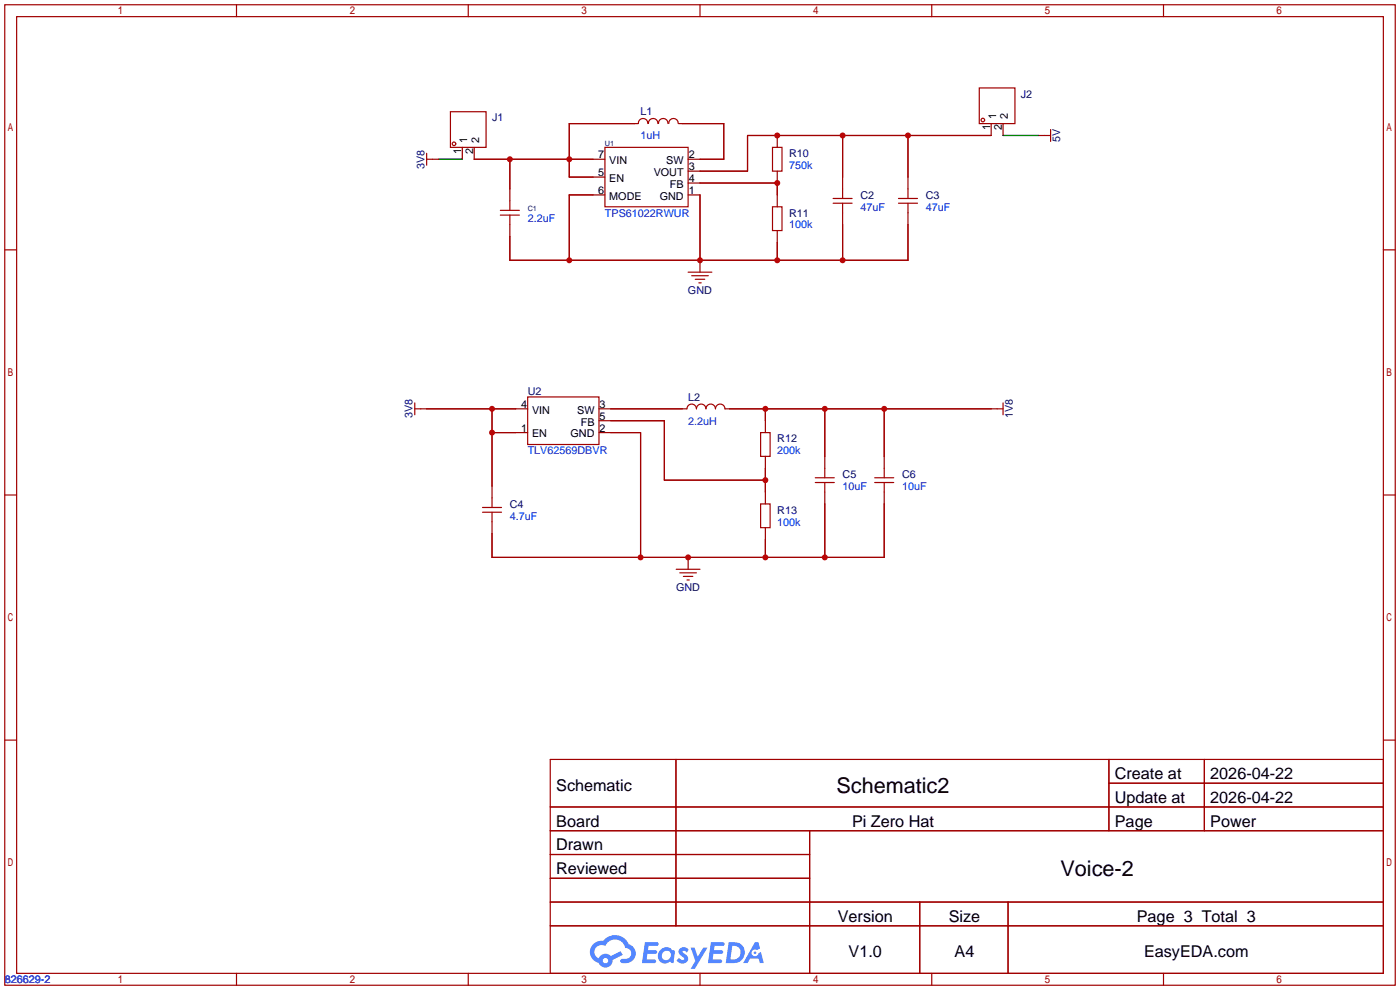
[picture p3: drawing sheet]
<svg xmlns="http://www.w3.org/2000/svg" width="299mm" height="212mm" viewBox="0 0 299 212" stroke-linecap="round" stroke-linejoin="round" font-family="sans-serif">
<g fill="none" stroke="#a10000" stroke-width=".25">
<path d="M1 1h297.2v209.6h-297.2zM3.6 3.6h292.1v204.4h-292.1zM50.5 1v2.6M100.1 1v2.6M149.6 1v2.6M199.1 1v2.6M248.7 1v2.6M1 53.4h2.6M295.7 53.4h2.5M1 105.8h2.6M295.7 105.8h2.5M1 158.2h2.6"/>
<path d="M295.7 158.2h2.5M117.6 162.3h178.1v45.7h-178.1zM117.6 172.5h178.1M117.6 177.5h178.1M144.5 162.3v35.6M173 177.5v30.5M237 162.3v15.2M237 167.4h58.7M257.4 162.3v15.2M117.6 182.6h55.4M117.6 192.8h178.1M117.6 187.7h55.4"/>
<path d="M117.6 197.9h178.1M196.6 192.8v15.2M215.4 192.8v15.2M50.5 208v2.6M100.1 208v2.6M149.6 208v2.6M199.1 208v2.6M248.7 208v2.6"/>
</g>
<g fill="#5487ff">
<path d="M145.3 202.7a1.3 1.3 0 0 1 1.9 .3l-.4 .6a.54 .54 0 0 0-.9-.2l.1 .2a1.34 1.34 0 0 1 .9 1.8 1.47 1.47 0 0 1-2.3-.1l.5-.6 .8 .5a.31 .31 0 0 0 .4-.3 .31 .31 0 0 0-.3-.4 1.12 1.12 0 0 1-.7-1.8z"/>
<path d="M147.6 202.5h.9l.6 2 1.2-2h.9l-2.7 4.6h-.9l1-1.7z"/>
<path d="M137.8 201.4h1.7a1.31 1.31 0 0 1 1.2 .2 .4 .4 0 0 1-.3 .5l-1.8 .1-.1 .9h1.6a.4 .4 0 0 1 .4 .4 .4 .4 0 0 1-.5 .4h-1.6l-.2 1.2h1.4a.46 .46 0 0 1 .5 0 .46 .46 0 0 1 .1 .5l-.4 .2h-2.6z"/>
<path d="M151.9 201.4h1.7a1.32 1.32 0 0 1 1.2 .2 .39 .39 0 0 1-.3 .5l-1.8 .1-.1 .9h1.6a.4 .4 0 0 1 .4 .4 .4 .4 0 0 1-.4 .4h-1.7l-.2 1.2h1.4a.46 .46 0 0 1 .5 0 .46 .46 0 0 1 .1 .5l-.4 .2h-2.6z"/>
<path d="M161.3 201.4h.8l.3 1.3-.6 .4a.75 .75 0 0 0-1.1 .3 .75 .75 0 0 0 .5 1 .75 .75 0 0 0 .9-.7l.5-.2 .6 2.3h-.8l-.3-.9h-1.8l-.5 .9h-1z"/>
<path d="M155.7 201.4l-.6 4.4h1.5a2.27 2.27 0 0 0 2.6-2.2 2.27 2.27 0 0 0-2.7-2.2zM156.5 202.1a1.5 1.5 0 0 1 1.8 1.6 1.5 1.5 0 0 1-1.9 1.4h-.3z"/>
<path d="M141.2 203a1.6 1.6 0 0 0-.3 2.3 1.6 1.6 0 0 0 2.3 .2l.7 .3 .3-2.4-.1-.3-.5-.1a1.58 1.58 0 0 0-2.4 0zM141.8 203.5a.98 .98 0 0 1 1.6 .4 .98 .98 0 0 1-1.1 1.3 .94 .94 0 0 1-.9-.7 .94 .94 0 0 1 .4-1z"/>
<path d="M126.8 201.8a2.37 2.37 0 0 0 1.1 4 1.54 1.54 0 0 0 1.8 1 1.54 1.54 0 0 0 1.2-1.6l2.2-1.1-.5-.8-2 1a1.57 1.57 0 0 0-2.7 .5 1.5 1.5 0 0 1-.7-2.1 1.5 1.5 0 0 1 2.2-.5 2.23 2.23 0 0 1 2.3-1.4 2.23 2.23 0 0 1 2 1.8 1.16 1.16 0 0 1 1.2 1.1 1.16 1.16 0 0 1-1.1 1.2h-.7a.47 .47 0 0 0-.5 .4 .47 .47 0 0 0 .4 .5 2.17 2.17 0 0 0 2.5-.9 2.17 2.17 0 0 0-.3-2.7l-.8-.4a3.2 3.2 0 0 0-5.5-.7l-1.1 .1zM128.8 205.3a.6 .6 0 0 1 1.2 0 .6 .6 0 0 1-1.2 0z"/>
<circle cx="161.4" cy="203.6" r=".28"/>
</g>
<g fill="none" stroke="#a10000" stroke-width=".25">
<path d="M209.3 18.8h7.6v7.6h-7.6zM91.2 34h1.3M91.2 32.8v2.5M96.3 23.9h7.6v7.6h-7.6zM101.3 34h25.4M109 34v6.4M129.3 31.5h17.8v12.7h-17.8zM135.6 26.4h-13.9v11.4h5M136.4 26.4a1.01 1.01 0 0 1 1-1.1 1.01 1.01 0 0 1 1.1 1.1M138.6 26.4a1.01 1.01 0 0 1 1-1.1 1.01 1.01 0 0 1 1 1.1M140.7 26.4a1.01 1.01 0 0 1 1-1.1 1.01 1.01 0 0 1 1.1 1.1M142.9 26.4a1.01 1.01 0 0 1 1-1.1 1.01 1.01 0 0 1 1 1.1"/>
<path d="M145.8 26.4h8.9v7.6h-5.1M149.6 39.1h16.5v2.6M165.1 31.5h2v5.1h-2zM180.1 29v8.8M194.1 29v8.8M211.8 29h-52v7.6h-10.2M223.3 29h1.2M224.5 27.7v2.5M106.9 46h4.1M106.9 45h4.1M109 42.9v2.1M109 46v2"/>
<path d="M126.7 41.7h-5v13.9M147.1 58.2h5M147.8 58.9h3.6M148.6 59.7h2M149.6 41.7v13.9M165.1 44.2h2v5.1h-2zM166.1 51.8v3.8M178.1 42.4h4M178.1 43.4h4M180.1 40.4v2M180.1 43.4v2.1M180.1 48v7.6"/>
<path d="M192 42.4h4.1M192 43.4h4.1M194.1 48v7.6h-85.1v-5.1M194.1 40.4v2M194.1 43.4v2.1M149.4 60.5h.5M88.6 87.4h1.3M88.6 86.1v2.5M91.2 87.4h19M105.2 87.4v16.5M105.2 92.5h5M112.8 84.8h15.2v10.2h-15.2z"/>
<path d="M130.6 87.4h15.2M130.6 92.5h6.3v26.6M130.6 89.9h11.4v12.7h21.6M146.8 87.4a1.02 1.02 0 0 1 1-1 1.02 1.02 0 0 1 1 1 1.02 1.02 0 0 1 1.1-1 1.02 1.02 0 0 1 1 1 1.02 1.02 0 0 1 1-1 1.02 1.02 0 0 1 1 1 1.02 1.02 0 0 1 1-1 1.02 1.02 0 0 1 1 1M156 87.4h55.8M162.6 92.5h2v5h-2zM163.6 87.4v2.5M176.3 87.4v10.1M189 87.4v10.1M213.1 87.4h1.3M214.4 86.1v2.5M103.1 109.5h4.1"/>
<path d="M103.1 108.5h4.1M105.2 106.4v2.1M105.2 109.5v2M162.6 107.7h2v5.1h-2zM163.6 100.1v5.1M163.6 115.3v3.8M174.2 103.1h4.1M174.2 102.1h4.1M176.3 100.1v2M176.3 103.1v2.1M176.3 107.7v11.4M186.9 103.1h4.1"/>
<path d="M186.9 102.1h4.1M189 107.7v11.4h-83.8v-5.1M189 100.1v2M189 103.1v2.1M144.5 121.7h5.1M145.3 122.4h3.5M146 123.2h2.1M146.8 124h.5"/>
<circle cx="97" cy="30.7" r=".38"/>
<circle cx="210.1" cy="25.7" r=".38"/>
</g>
<g fill="none" stroke="#870000" stroke-width=".25">
<path d="M92.5 34h1.2M98.8 31.5v2.5M101.3 31.5v2.5M126.7 34h2.6M126.7 37.8h2.6M135.6 26.4h.8M145 26.4h.8M147.1 34h2.5M147.1 39.1h2.5M147.1 36.6h2.5M166.1 29v2.5M166.1 36.6v2.5"/>
<path d="M180.1 37.8v2.6M194.1 37.8v2.6M211.8 26.4v2.6M214.4 26.4v2.6M222 29h1.3M109 40.4v2.5M109 48v2.5M126.7 41.7h2.6M147.1 41.7h2.5M149.6 55.6v2.6M166.1 41.7v2.5M166.1 49.3v2.5"/>
<path d="M180.1 45.5v2.5M194.1 45.5v2.5M89.9 87.4h1.3M110.2 92.5h2.6M110.2 87.4h2.6M128 92.5h2.6M128 87.4h2.6M128 89.9h2.6M145.8 87.4h1M154.9 87.4h1.1M163.6 89.9v2.6M163.6 97.5v2.6"/>
<path d="M176.3 97.5v2.6M189 97.5v2.6M211.8 87.4h1.3M105.2 103.9v2.5M105.2 111.5v2.5M147.1 119.1v2.6M163.6 105.2v2.5M163.6 112.8v2.5M176.3 105.2v2.5M189 105.2v2.5"/>
</g>
<path d="M93.7 34h5.1M214.4 29h7.6" fill="none" stroke="#008700" stroke-width=".25"/>
<g fill="#c00">
<circle cx="121.7" cy="34" r=".63"/>
<circle cx="109" cy="34" r=".63"/>
<circle cx="121.7" cy="55.6" r=".63"/>
<circle cx="149.6" cy="55.6" r=".63"/>
<circle cx="166.1" cy="55.6" r=".63"/>
<circle cx="180.1" cy="55.6" r=".63"/>
<circle cx="166.1" cy="39.1" r=".63"/>
<circle cx="136.9" cy="119.1" r=".63"/>
<circle cx="147.1" cy="119.1" r=".63"/>
<circle cx="163.6" cy="119.1" r=".63"/>
<circle cx="176.3" cy="119.1" r=".63"/>
<circle cx="180.1" cy="29" r=".63"/>
<circle cx="194.1" cy="29" r=".63"/>
<circle cx="166.1" cy="29" r=".63"/>
<circle cx="105.2" cy="92.5" r=".63"/>
<circle cx="105.2" cy="87.4" r=".63"/>
<circle cx="163.6" cy="87.4" r=".63"/>
<circle cx="176.3" cy="87.4" r=".63"/>
<circle cx="189" cy="87.4" r=".63"/>
<circle cx="163.6" cy="102.6" r=".63"/>
</g>
<g font-size="4.6">
<text x="178.8" y="169.4">Schematic2</text>
<text x="226.6" y="187.2">Voice-2</text>
</g>
<g font-size="3.5">
<text x="238.3" y="166.5">Create at</text>
<text x="258.7" y="166.5">2026-04-22</text>
<text x="118.9" y="169.1">Schematic</text>
<text x="238.3" y="171.6">Update at</text>
<text x="258.7" y="171.6">2026-04-22</text>
<text x="118.9" y="176.7">Board</text>
<text x="182.1" y="176.7">Pi Zero Hat</text>
<text x="238.3" y="176.7">Page</text>
<text x="258.7" y="176.7">Power</text>
<text x="118.9" y="181.8">Drawn</text>
<text x="118.9" y="186.8">Reviewed</text>
<text x="179.1" y="197">Version</text>
<text x="202.8" y="197">Size</text>
<text x="243" y="197">Page 3 Total 3</text>
<text x="181.4" y="204.6">V1.0</text>
<text x="204" y="204.6">A4</text>
<text x="244.5" y="204.6">EasyEDA.com</text>
</g>
<g font-size="2.3" fill="#000080">
<text x="218.2" y="20.9">J2</text>
<text x="105.2" y="26">J1</text>
<text x="136.9" y="24.7">L1</text>
<text x="168.7" y="33.6">R10</text>
<text x="226.6" y="30.4" transform="rotate(-90 226.6 30.4)">5V</text>
<text x="90.7" y="36.1" transform="rotate(-90 90.7 36.1)">3V8</text>
<text x="168.7" y="46.3">R11</text>
<text x="183.9" y="42.5">C2</text>
<text x="197.9" y="42.5">C3</text>
<text x="147" y="62.8">GND</text>
<text x="88.2" y="89.4" transform="rotate(-90 88.2 89.4)">3V8</text>
<text x="112.8" y="84.4">U2</text>
<text x="147.1" y="85.6">L2</text>
<text x="216.5" y="89.4" transform="rotate(-90 216.5 89.4)">1V8</text>
<text x="166.1" y="94.5">R12</text>
<text x="180.1" y="102.2">C5</text>
<text x="192.8" y="102.2">C6</text>
<text x="109" y="108.5">C4</text>
<text x="166.1" y="109.8">R13</text>
<text x="144.5" y="126.3">GND</text>
</g>
<g font-size="2.3" fill="#00f">
<text x="136.9" y="29.8">1uH</text>
<text x="168.7" y="36.1">750k</text>
<text x="112.8" y="47.5">2.2uF</text>
<text x="129.3" y="46.3">TPS61022RWUR</text>
<text x="183.9" y="45">47uF</text>
<text x="197.9" y="45">47uF</text>
<text x="168.7" y="48.8">100k</text>
<text x="147.1" y="90.7">2.2uH</text>
<text x="112.8" y="97.1">TLV62569DBVR</text>
<text x="166.1" y="97.1">200k</text>
<text x="180.1" y="104.7">10uF</text>
<text x="192.8" y="104.7">10uF</text>
<text x="109" y="111">4.7uF</text>
<text x="166.1" y="112.3">100k</text>
<text x="1" y="210.1">826629-2</text>
</g>
<g font-size="2.3">
<text x="211.6" y="27.8" transform="rotate(-90 211.6 27.8)">1</text>
<text x="212.9" y="25.5" transform="rotate(-90 212.9 25.5)">1</text>
<text x="214.1" y="27.8" transform="rotate(-90 214.1 27.8)">2</text>
<text x="215.4" y="25.5" transform="rotate(-90 215.4 25.5)">2</text>
<text x="98.6" y="32.9" transform="rotate(-90 98.6 32.9)">1</text>
<text x="99.8" y="30.6" transform="rotate(-90 99.8 30.6)">1</text>
<text x="101.1" y="32.9" transform="rotate(-90 101.1 32.9)">2</text>
<text x="102.4" y="30.6" transform="rotate(-90 102.4 30.6)">2</text>
<text x="127.9" y="33.8">7</text>
<text x="130.2" y="35.1">VIN</text>
<text x="142.4" y="35.1">SW</text>
<text x="147.2" y="33.8">2</text>
<text x="127.9" y="37.6">5</text>
<text x="127.9" y="41.4">6</text>
<text x="130.2" y="38.9">EN</text>
<text x="139.7" y="37.6">VOUT</text>
<text x="143.2" y="40.2">FB</text>
<text x="147.2" y="41.4">1</text>
<text x="147.2" y="38.9">4</text>
<text x="147.2" y="36.3">3</text>
<text x="130.2" y="42.7">MODE</text>
<text x="141" y="42.7">GND</text>
<text x="111.4" y="87.1">4</text>
<text x="113.7" y="88.4">VIN</text>
<text x="123.4" y="88.4">SW</text>
<text x="128.1" y="87.1">3</text>
<text x="128.1" y="89.7">5</text>
<text x="111.4" y="92.2">1</text>
<text x="113.7" y="93.5">EN</text>
<text x="121.9" y="93.5">GND</text>
<text x="124.1" y="91">FB</text>
<text x="128.1" y="92.2">2</text>
</g>
<g font-size="1.6" fill="#000080">
<text x="129.3" y="31.2">U1</text>
<text x="112.8" y="45.2">C1</text>
</g>
</svg>
